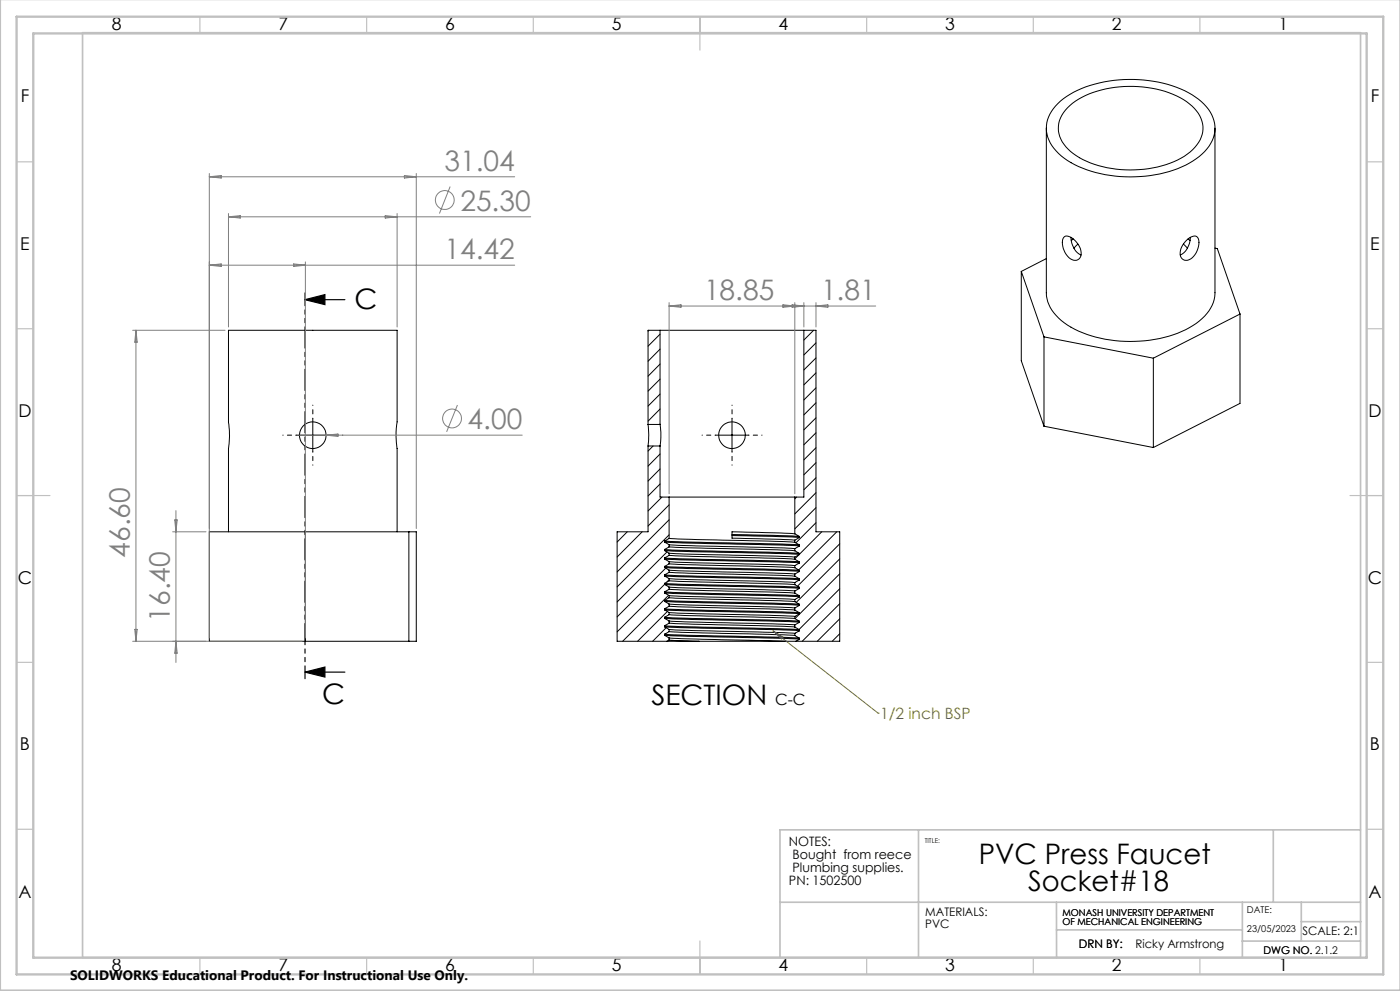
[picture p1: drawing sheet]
<svg xmlns="http://www.w3.org/2000/svg" width="420mm" height="297mm" viewBox="0 0 420 297" stroke-linecap="round" stroke-linejoin="round" font-family="sans-serif">
<g fill="none" stroke="#000" stroke-width=".3">
<path d="M313.9 38.4v49.3a11.3 11.3 0 0 0 5.4 9.1 35.5 35.5 0 0 0 22.7 5.4 29.6 29.6 0 0 0 19.4-7.4 10.2 10.2 0 0 0 3.1-7.1v-49.3M317.4 31a30.7 30.7 0 0 1 19.7-7.2 35.4 35.4 0 0 1 22.5 5.9 10.3 10.3 0 0 1 4.4 11.6 16.6 16.6 0 0 1-9.5 8.7 40 40 0 0 1-33.2-1.2 13.4 13.4 0 0 1-7.4-9.4 10.2 10.2 0 0 1 3.5-8.4zM320.3 32.3a25.6 25.6 0 0 1 17-6.4 29.8 29.8 0 0 1 19.5 5.2 8.4 8.4 0 0 1 2.8 11.6 18.2 18.2 0 0 1-11.1 7 33.4 33.4 0 0 1-25.6-3 9.6 9.6 0 0 1-5.3-9.8l1-2.4zM313.9 77.5l-7.5 3.8M319.1 71.2a2.27 2.27 0 0 1 3.2 .7 4.7 4.7 0 0 1 1.7 5.3 2.25 2.25 0 0 1-3.7-.4 5.5 5.5 0 0 1-1.2-5.6zM321.3 71.2a6.1 6.1 0 0 0 3 5.2M322 71.6l-.6 .5M323.4 73.2l-1.2 1.2M355 73.2l1.2 1.2M356.1 71.9a2.27 2.27 0 0 1 3.2-.7 5.5 5.5 0 0 1-3 6.8 2 2 0 0 1-2-.7 2 2 0 0 1-.2-2.1l.7-1.8zM356.4 71.6l.6 .5M357.1 71.2a6.1 6.1 0 0 1-3 5.2"/>
<path d="M364.5 74.4l.7 .1 6.8 19.6M194.7 99l-.3 .3M198 99h43.2M198 99v28.2M198 99h-3.6v28.2M241.2 99h3.6v60.4h7.1v32.8h-13.1M241.2 99v50h-2.8M244.1 99l-2.9 2.9M306.4 81.3l6.8 19.7M306.4 81.3v26.8l6.8 19.6M372 94.1l-26 13.2M372 94.1v26.8l-26 13.2"/>
<path d="M198 100.2l-3.6 3.5M198 104.6l-3.6 3.7M198 109.1l-3.6 3.6M198 113.6l-3.6 3.6M198 118.1l-3.6 3.6M244.8 102.8l-3.6 3.6M244.8 116.2l-3.6 3.7M244.8 107.3l-3.6 3.6M244.8 111.8l-3.6 3.6M313.2 101l32.8 6.3M313.2 101v26.7M346 107.3v26.8"/>
<path d="M88.8 130.4h10M93.8 125.4v10M194.4 127.2l.2 3.2-.2 3.3M194.4 133.7v25.7h-9.3v32.8h15M194.4 127.2h3.6M194.4 133.7h3.6M195.9 133.7l-1.5 1.5M198 127.2l.3 2.3-.3 4.2M198 133.7v15.3h2.7M198 122.6l-3.6 3.6M198 127.1l-.1 .1M198 136.1l-3.6 3.6"/>
<path d="M214.6 130.4h10M219.6 125.4v10M244.8 120.7l-3.6 3.7M244.8 134.2l-3.6 3.6M244.8 125.2l-3.6 3.6M244.8 129.7l-3.6 3.6M244.8 138.7l-3.6 3.6M313.2 127.7l32.8 6.4M62.8 159.4h62.1v32.8h-62.1zM68.5 159.4v-25a25.3 25.3 0 0 0 0-8v-27.4h50.6v27.4a25.1 25.1 0 0 0 0 8v25M91.6 159.4v32.8M122.7 159.4v32.8"/>
<path d="M188.2 159.4l-3.1 3.1M192.7 159.4l-7.6 7.5M198 140.5l-3.6 3.7M198 145.1l-3.6 3.6M198.6 149l-4.2 4.1M200.7 149h37.7M200.7 149v12.4M200.7 151.3l-6.3 6.4M200.7 155.8l-15.6 15.6M238.4 160l-18.8-.6v1.9l18.8 .6M238.4 160l1.5 .8M238.4 149v11"/>
<path d="M239 149l-.6 .5M244.8 147.7l-6.4 6.3M244.8 143.2l-3.6 3.6M244.8 152.1l-6.4 6.4M244.8 156.7l-6 6M246.5 159.4l-6.6 6.7M251 159.4l-11.4 11.4M199.4 177.4l40.5 1.2M199.4 177.7l1.3 .8M199.4 177.7l40.5 1.2M199.4 175.2l1.3 .8M199.4 175.2l40.5 1.2"/>
<path d="M199.4 170.1l1.3 .8M199.4 170.1l40.5 1.2M199.4 172.3l40.5 1.2M199.4 174.8l40.5 1.2M199.4 172.6l1.3 .8M199.4 172.6l40.5 1.2M199.4 169.8l40.5 1.2M199.4 167.5l1.3 .8M199.4 167.5l40.5 1.2M199.4 167.2l40.5 1.2M199.4 162.1l40.5 1.2M199.4 179.9l40.5 1.2"/>
<path d="M199.4 162.5l1.3 .8M199.4 162.5l40.5 1.2M199.4 165l1.3 .8M199.4 165l40.5 1.2M199.4 164.7l40.5 1.2M199.4 162.1v.4M199.4 164.7v.3M199.4 167.2v.3M199.4 169.8v.3M199.4 172.3v.3M199.4 174.8v.4M199.4 177.4v.3"/>
<path d="M199.4 179.9v.3M199.4 175.2l-14.3 14.2M199.7 170.3l-14.6 14.6M200.1 165.4l-15 15M200.6 178.4l-13.8 13.8M200.7 176.6l-1.3 .8M200.7 176.6l37.7 1.2M200.7 178.5l37.7 1.2M200.7 176l37.7 1.1M200.7 170.9l37.7 1.1M200.7 171.5l-1.3 .8M200.7 171.5l37.7 1.2"/>
<path d="M200.7 174.1l-1.3 .7M200.7 174.1l37.7 1.1M200.7 173.4l37.7 1.2M200.7 169l-1.3 .8M200.7 169l37.7 1.1M200.7 168.3l37.7 1.2M200.7 166.4l-1.3 .8M200.7 166.4l37.7 1.2M200.7 161.4l-1.3 .7M200.7 161.4l37.7 1.1M200.7 179.1l-1.3 .8M200.7 179.1l37.7 1.2"/>
<path d="M200.7 163.3l37.7 1.1M200.7 165.8l37.7 1.2M200.7 163.9l-1.3 .8M200.7 163.9l37.7 1.2M200.7 163.3v.6M200.7 165.8v.6M200.7 168.3v.7M200.7 170.9v.6M200.7 173.4v.7M200.7 176v.6M200.7 178.5v.6M200.7 160.3l-15.6 15.6"/>
<path d="M200.7 173.7l-.6 .7M219.6 160.2l20.3 .6M219.6 160.5l20.3 .6M238.4 177.8l1.5 .8M238.4 172.7l1.5 .8M238.4 175.2l1.5 .8M238.4 170.1l1.5 .9M238.4 167.6l1.5 .8M238.4 162.5l1.5 .8M238.4 165.1l1.5 .8M238.4 161.9v.6M238.4 164.4v.7"/>
<path d="M238.4 167v.6M238.4 169.5v.6M238.4 172v.7M238.4 174.6v.6M238.4 177.1v.7M238.4 179.7v.6M239.6 166.3l-1.2 1.2M239.9 178.9l-1.5 .8M239.9 176.4l-1.5 .7M239.9 171.3l-1.5 .7M239.9 173.8l-1.5 .8M239.9 168.7l-1.5 .8"/>
<path d="M239.9 163.7l-1.5 .7M239.9 166.2l-1.5 .8M239.9 161.1l-1.5 .8M239.9 160.8v.3M239.9 163.3v.4M239.9 165.9v.3M239.9 168.4v.3M239.9 171v.3M239.9 173.5v.3M239.9 176v.4M239.9 178.6v.3M251.9 163l-12.6 12.7"/>
<path d="M251.9 167.5l-13 13M251.9 172l-13.4 13.4M251.9 176.5l-12.2 12.2M199.4 190.4l1.3 .8M199.4 190.4l40.5 1.2M199.4 190.1l40.5 1.2M199.4 182.8l1.3 .8M199.4 182.8l40.5 1.2M199.4 185.3l1.3 .8M199.4 185.3l40.5 1.2M199.4 187.9l1.3 .8M199.4 187.9l40.5 1.2"/>
<path d="M199.4 180.2l1.3 .8M199.4 180.2l40.5 1.2M199.4 182.5l40.5 1.2M199.4 185l40.5 1.2M199.4 187.5l40.5 1.2M199.4 182.5v.3M199.4 185v.3M199.4 187.5v.4M199.4 190.1v.3M199.8 188.1l-4 4.1M200.1 192.2h9.5M200.2 183.3l-8.9 8.9"/>
<path d="M200.7 191.2l35.2 1M200.7 189.3l-1.3 .8M200.7 189.3l37.7 1.2M200.7 183.6l37.7 1.1M200.7 186.1l37.7 1.2M200.7 188.7l37.7 1.1M200.7 181l37.7 1.2M200.7 181.7l-1.3 .8M200.7 181.7l37.7 1.1M200.7 184.2l-1.3 .8M200.7 184.2l37.7 1.2M200.7 186.8l-1.3 .7"/>
<path d="M200.7 186.8l37.7 1.1M200.7 191.8l-.6 .4M200.7 191.8l8.9 .4M200.7 181v.7M200.7 183.6v.6M200.7 186.1v.7M200.7 188.7v.6M200.7 191.2v.6M200.7 191.7l-.2 .3M209.6 192.2h26.3M235.9 192.2h2.9M238.4 190.5l1.5 .8"/>
<path d="M238.4 180.3l1.5 .8M238.4 182.8l1.5 .9M238.4 185.4l1.5 .8M238.4 187.9l1.5 .8M238.4 182.2v.6M238.4 184.7v.7M238.4 187.3v.6M238.4 189.8v.7M238.7 189.7l-.3 .2M239.9 191.6l-1.1 .6M239.9 184l-1.5 .7M239.9 186.5l-1.5 .8"/>
<path d="M239.9 189.1l-1.5 .7M239.9 181.4l-1.5 .8M239.9 181.1v.3M239.9 183.7v.3M239.9 186.2v.3M239.9 188.7v.4M239.9 191.3v.3M251.9 180.9l-11.2 11.3M251.9 185.5l-6.7 6.7M251.9 189.9l-2.2 2.3"/>
<circle cx="93.8" cy="130.4" r="4"/>
<circle cx="219.6" cy="130.5" r="4"/>
</g>
<g fill="none" stroke="#808080" stroke-width=".3">
<path d="M62.8 52v139.2M62.8 53h91.6M62.8 53l3.6-.4v.8zM121.3 52.6l3.6 .4-3.6 .4zM124.9 52v106.4M135 55.9l-3.2 8.1M62.8 79.5l3.6-.4v.8zM62.8 79.5h91.6M68.5 64v34M68.5 65h90.7M68.5 65l3.6-.4v.8zM88.1 79.1l3.5 .4-3.5 .4z"/>
<path d="M91.6 78.5v112.7M115.6 64.6l3.5 .4-3.5 .4zM119.1 64v34M39.8 99h27.7M40.8 99v93.2M40.8 99l.4 3.5h-.8zM200.7 91.7h62M200.7 90.7v57.3M200.7 91.7l3.6-.4v.8zM234.9 91.3l3.5 .4-3.5 .4zM237.6 91.3l3.6 .4-3.6 .4zM238.4 90.7v57.3"/>
<path d="M241.2 90.7v7.3M244.8 90.7v7.3M244.8 91.7l3.6-.4v.8zM89.8 130.4h66.9M97.8 130.4l3.6-.3v.7zM137.2 121.4l-3.2 8M51.8 159.4h10M52.4 155.8h.8l-.4 3.6zM52.8 153v45.5M39.8 192.2h50.8M40.4 188.6h.8l-.4 3.6zM52.8 192.2l.4 3.6h-.8z"/>
<circle cx="133.4" cy="60" r="2.84"/>
<circle cx="135.6" cy="125.4" r="2.82"/>
</g>
<path d="M91.5 89.8l6-1.5v3zM91.5 89.8h12M91.5 201.4l6-1.5v3zM91.5 201.4h12" fill="none" stroke="#000" stroke-width=".35"/>
<path d="M231.9 189.1l3 1.8-.4 .6zM231.9 189.1l31.6 24.6M263.5 213.7h.1" fill="none" stroke="#808000" stroke-width=".3"/>
<path d="M88.8 130.4h-4M93.8 125.4v-4M93.8 135.4v4M98.8 130.4h4M214.6 130.4h-4M219.6 125.4v-4M219.6 135.4v4M224.6 130.4h4" fill="none" stroke="#000" stroke-width=".3" stroke-dasharray="15.2 1.3 1.3 1.3" stroke-dashoffset="15.1"/>
<path d="M91.5 87.8v115.6" fill="none" stroke="#000" stroke-width=".35" stroke-dasharray="6.3 1.3 1.3 1.3 1.3 1.3" stroke-dashoffset="2.5"/>
<g fill="none" stroke="#c0c0c0" stroke-width=".35">
<path d="M60 5v5M110 5v5M160 5v5M210 5v10M260 5v5M310 5v5M360 5v5M5 48.5h5M410 48.5h5M5 98.5h5M410 98.5h5M5 148.5h10"/>
<path d="M405 148.5h10M5 198.5h5M410 198.5h5M5 248.5h5M410 248.5h5M60 287v5M110 287v5M160 287v5M210 282v10M260 287v5M310 287v5M360 287v5"/>
</g>
<path d="M.1 -.1v296.9h419.9M24.8 9.8h383.4v277.2h-383.4zM275.6 248.7v38.3M382 248.7v21.7M408.1 248.7h-174.1v38.3M234 270.4h174.1M316.9 278.7h55.8M316.9 270.4l.1 16.6M372.7 270.4v16.6M390.4 270.4v11.6M390.4 276.2h17.9M372.7 282h35.5" fill="none" stroke="#c0c0c0" stroke-width=".5"/>
<path d="M5 5h410v287h-410zM10 10h400v277h-400z" fill="none" stroke="#c0c0c0" stroke-width=".7"/>
<path d="M91.5 89.8l6-1.5v3zM91.5 201.4l6-1.5v3z" fill="#000"/>
<path d="M231.9 189.1l3 1.8-.4 .6z" fill="#808000"/>
<g font-size="8.5" fill="#808080">
<text x="133.3" y="51.1">31.04</text>
<text x="138.1" y="63.1">25.30</text>
<text x="133.3" y="77.6">14.42</text>
<text x="211.2" y="89.9">18.85</text>
<text x="246.3" y="89.9">1.81</text>
<text x="140.3" y="128.6">4.00</text>
<text x="39" y="167.1" transform="rotate(-90 39 167.1)">46.60</text>
<text x="51" y="186.3" transform="rotate(-90 51 186.3)">16.40</text>
</g>
<g font-size="8.5">
<text x="106.3" y="92.7">C</text>
<text x="96.6" y="211">C</text>
<text x="195.4" y="211.4">SECTION</text>
<text x="293.7" y="258.9">PVC Press Faucet</text>
<text x="308.5" y="267">Socket#18</text>
</g>
<g font-size="5.3">
<text x="33.5" y="8.9">8</text>
<text x="83.5" y="8.9">7</text>
<text x="133.5" y="8.9">6</text>
<text x="183.5" y="8.9">5</text>
<text x="233.5" y="8.9">4</text>
<text x="283.5" y="8.9">3</text>
<text x="333.5" y="8.9">2</text>
<text x="383.5" y="8.9">1</text>
<text x="6.2" y="30.7">F</text>
<text x="411.2" y="30.7">F</text>
<text x="6.1" y="74.9">E</text>
<text x="411.1" y="74.9">E</text>
<text x="5.5" y="124.9">D</text>
<text x="410.5" y="124.9">D</text>
<text x="5.3" y="174.9">C</text>
<text x="410.3" y="174.9">C</text>
<text x="6" y="224.9">B</text>
<text x="411" y="224.9">B</text>
<text x="5.5" y="269.2">A</text>
<text x="410.5" y="269.2">A</text>
<text x="33.5" y="290.9">8</text>
<text x="83.5" y="290.9">7</text>
<text x="133.5" y="290.9">6</text>
<text x="183.5" y="290.9">5</text>
<text x="233.5" y="290.9">4</text>
<text x="283.5" y="290.9">3</text>
<text x="333.5" y="290.9">2</text>
<text x="383.5" y="290.9">1</text>
</g>
<text font-size="4.7" x="232.5" y="211.4">C-C</text>
<text font-size="4.7" fill="#808000" x="264" y="215.4">1/2 inch BSP</text>
<text font-size="4.1" x="21" y="293.7">SOLIDWORKS Educational Product. For Instructional Use Only.</text>
<g font-size="3.9">
<text x="236.7" y="253.5">NOTES:</text>
<text x="237.7" y="257.3">Bought from reece</text>
<text x="237.7" y="261.2">Plumbing supplies.</text>
<text x="236.7" y="265.1">PN: 1502500</text>
</g>
<g font-size="3.5">
<text x="277.6" y="274.5">MATERIALS:</text>
<text x="277.6" y="278.1">PVC</text>
<text x="390.7" y="280.2">SCALE: 2:1</text>
<text x="323.7" y="284.2">DRN BY:</text>
<text x="340.7" y="284.2">Ricky Armstrong</text>
</g>
<g font-size="3.2">
<text x="379.1" y="285.9">DWG NO. 2.1.2</text>
<text x="379.1" y="285.9">DWG NO.</text>
</g>
<g font-size="2.8">
<text x="318.8" y="274.4">MONASH UNIVERSITY DEPARTMENT</text>
<text x="374.1" y="273.7">DATE:</text>
<text x="318.8" y="277.2">OF MECHANICAL ENGINEERING</text>
<text x="374.1" y="279.3">23/05/2023</text>
</g>
<text font-size="2" x="277.4" y="252.8">TITLE:</text>
</svg>
